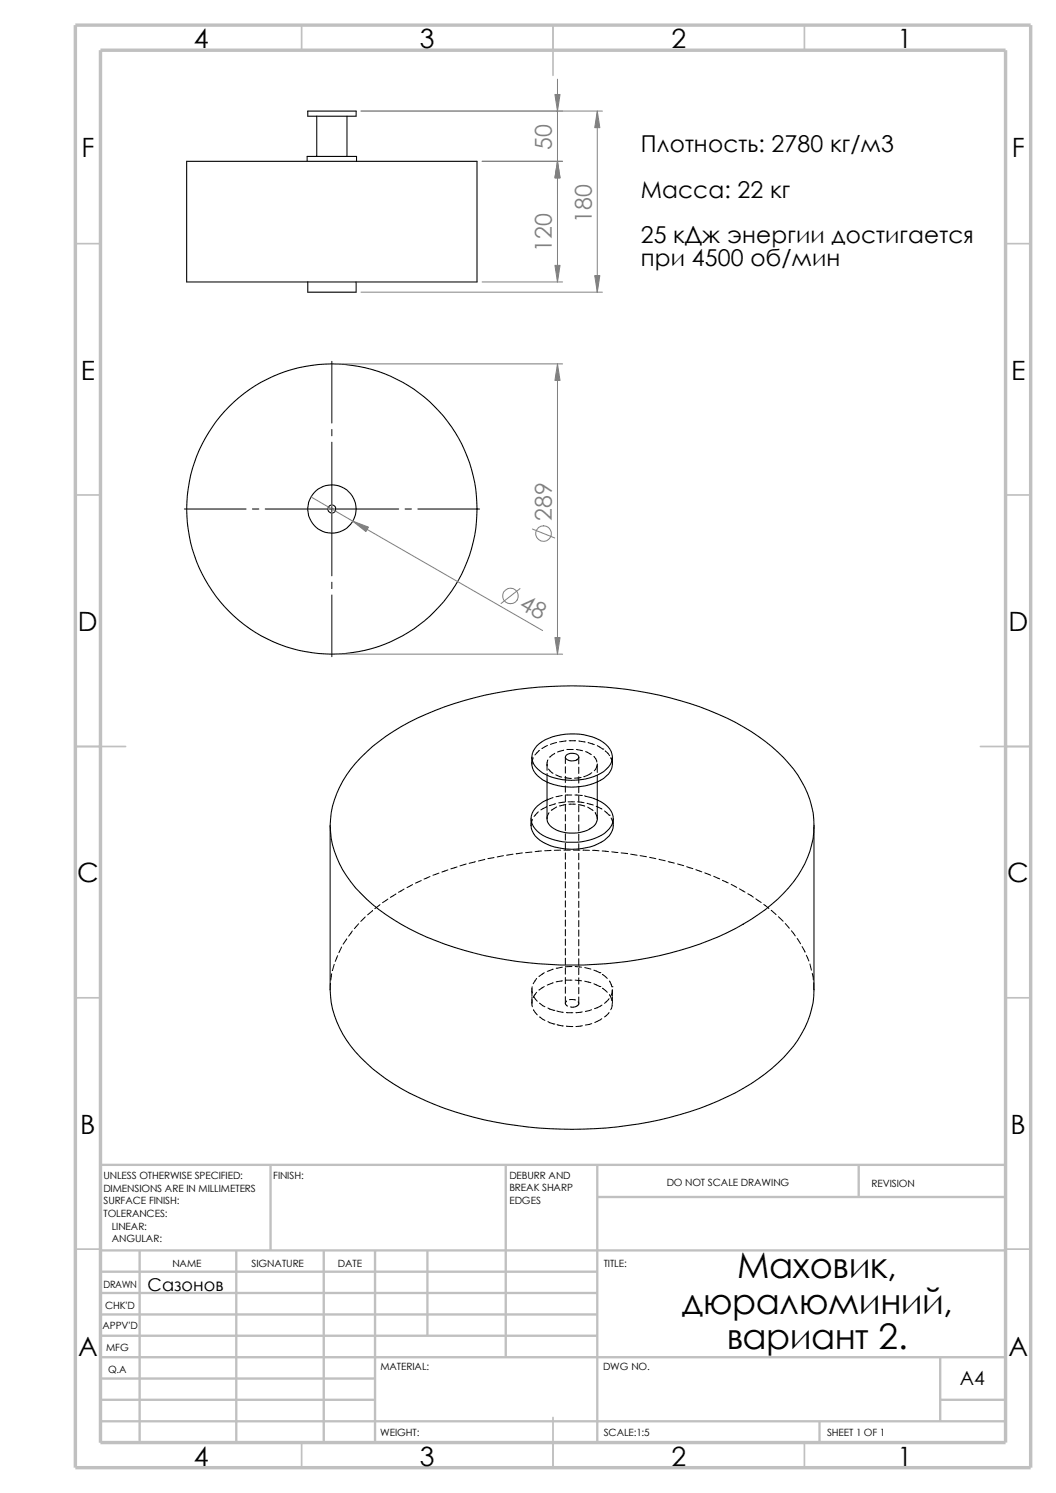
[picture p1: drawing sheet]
<svg xmlns="http://www.w3.org/2000/svg" width="210mm" height="297mm" viewBox="0 0 210 297" stroke-linecap="round" stroke-linejoin="round" font-family="sans-serif">
<g fill="none" stroke="#c0c0c0" stroke-width=".34">
<path d="M60 5v5M110 5v10M160 5v5M15 48.5h5M200 48.5h5M15 98.5h5M200 98.5h5M15 148.5h10M195 148.5h10M15 198.5h5M200 198.5h5M15 248.5h5"/>
<path d="M200 248.5h5M60 287v5M110 282v10M160 287v5"/>
</g>
<g fill="none" stroke="#c0c0c0" stroke-width=".47">
<path d="M53.8 231.7v17.1M100.6 231.7v38.3M118.8 231.7v55.3M118.8 238.1h81.2M170.8 231.7v6.4M200 231.7h-180v55.3M20 248.8h180M20 257.2h98.8M20 253h98.8M27.8 248.8v38.2M47 248.8v38.2M64.4 248.8v38.2"/>
<path d="M74.6 248.8v38.2M85 248.8v16.9M20 265.7h98.8M20 261.5h98.8M20 278.5h54.6M20 274.2h54.6M20 270h180M187 278.5h13M187 270v12.7M20 282.7h180M163 282.7v4.3"/>
</g>
<path d="M15 5h190v287h-190zM20 10h180v277h-180z" fill="none" stroke="#c0c0c0" stroke-width=".68" stroke-linecap="butt"/>
<g fill="none" stroke="#000" stroke-width=".21">
<path d="M37.1 32.1h57.8v24h-57.8zM61.1 32.1v-1h9.8v1M61.2 22.1h9.6v1h-9.6zM63 23.1v8M69 23.1v8M61.2 56.1v2h9.6v-2M71.8 150.7a44.4 44.4 0 0 1 18.6-10.7 79.1 79.1 0 0 1 50.6 1.3 39.3 39.3 0 0 1 16.8 11.7 17.7 17.7 0 0 1 3.3 16.3 25 25 0 0 1-10.3 12.6 60.2 60.2 0 0 1-26 9.4 76.2 76.2 0 0 1-41.7-5.7 33.5 33.5 0 0 1-14.9-12.5 17.4 17.4 0 0 1 1.6-20.1zM105.8 150.6a4.1 4.1 0 0 0 2.1 4.6 12.4 12.4 0 0 0 12.2-.3 4 4 0 0 0 1.7-4.3M106.8 148.4a10.7 10.7 0 0 1 8.5-2.4 8.4 8.4 0 0 1 6 3 2.94 2.94 0 0 1-.7 4 11.5 11.5 0 0 1-10.4 1.7 6.1 6.1 0 0 1-4.3-3.2 3 3 0 0 1 .9-3.1zM108.8 159.1a4.3 4.3 0 0 0-3.1 4.3 5.3 5.3 0 0 0 3.7 3.4 11.9 11.9 0 0 0 11.3-1.4 3.2 3.2 0 0 0-.5-5.5l-1.4-.8M108.8 155.6v7.3a3 3 0 0 0 2.6 2.5 6.8 6.8 0 0 0 7.1-1.5l.3-.8v-7.5M112.6 150.2a1.76 1.76 0 0 1 2.5 .3 1.11 1.11 0 0 1-1.4 .9l-.4-.1a.87 .87 0 0 1-.8-.8z"/>
<path d="M65.7 164.2v32.7a20.4 20.4 0 0 0 7.2 14.6 47.1 47.1 0 0 0 19.4 10.2 80 80 0 0 0 46.8-1.2 44.4 44.4 0 0 0 16.7-10.1 19.7 19.7 0 0 0 6.1-13.5v-32.7M105.6 162.9a4.4 4.4 0 0 0 3.1 5 12.7 12.7 0 0 0 11.5-.7 4.2 4.2 0 0 0 1.8-4.3"/>
<circle cx="66" cy="101.3" r="28.9"/>
<circle cx="66" cy="101.3" r=".79"/>
<circle cx="66" cy="101.3" r="4.8"/>
</g>
<g fill="none" stroke="#000" stroke-width=".2">
<path d="M66 71.9v12.3M66 85.4v1.3M66 88v12.2M36.7 101.3h12.2M50.2 101.3h1.3M52.7 101.3h12.3M65.5 101.3h1M66 100.8v1M66 102.3v12.3M66 115.8v1.3M66 118.4v12.2M67 101.3h12.3"/>
<path d="M80.6 101.3h1.2M83.1 101.3h12.3M106 150.7l-.2 1.3M107.2 149.3l-.8 .9M108.8 153.9v1.7M108.8 152.2v.2M108.9 148.3l-1.1 .6M109 151.2l-.2 .6v1.4M109.1 153l.9 .8M110 158.7l-1.2 .4M110.3 149.9l-1 .7M110.5 159.9l-1.2 .4"/>
<path d="M110.5 154.1l1.2 .5M110.7 147.7l-1.2 .4M111.8 158.2l-1.2 .3M112.1 149.2l-1.2 .4M112.4 159.6l-1.3 .1M112.4 154.7l1.2 .2M112.4 158.2h1.3M112.4 150.6v1.3M112.4 152.5v1.3M112.4 154.4v1.3M112.4 156.3v1.3M112.4 158.2v1.3"/>
<path d="M112.6 147.4l-1.3 .2M112.7 149.1h1.3M113 159.5h1.3M113.2 160h1.2M113.2 147.4h1.3M114.3 158.2h1.3M114.6 149.1l1.3 .3M114.9 159.5l1.3 .2M115.1 147.4l1.3 .2M115.1 150.6v1.4M115.1 152.6v1.3M115.1 154.5v1.3"/>
<path d="M115.1 156.4v1.3M115.1 158.3v1.3M115.5 154.6l-1.2 .2M115.6 158.2h.1M116.1 154.5h.1M116.2 158.3l1.3 .4M116.5 149.5l1.1 .6M116.8 159.8l1.2 .3M117 147.7l1.2 .4M117.6 158.7l1.2 .4M117.7 153.7l-1.5 .8M118.1 150.5l.4 .5 .2 .6"/>
<path d="M118.7 152.2l-.2 .8-.3 .3M118.8 148.3l1.1 .7M118.8 152v1.7M118.8 154.3v1.3M119.9 149h.1M120.4 149.4l.8 .9M121.5 150.7v.2M121.5 150.9h.1M121.5 150.9l.3 1.1M75.6 180l-1.1 .8M77.1 178.9l-1 .7M78.7 177.8l-1.1 .7"/>
<path d="M80.3 176.9l-1.1 .6M82 176l-1.1 .6M83.8 175.2l-1.2 .5M85.5 174.4l-1.2 .5M87.3 173.7l-1.2 .4M89.1 173.1l-1.2 .4M90.9 172.5l-1.2 .3M92.7 171.9l-1.2 .4M94.5 171.4l-1.2 .3M96.4 170.9l-1.2 .4M98.3 170.6l-1.3 .2M100.1 170.2l-1.2 .3"/>
<path d="M102 169.9l-1.2 .2M103.9 169.7l-1.2 .1M105.8 169.5l-1.3 .1M105.9 163l-.3 1.2M107.1 161.5l-.9 .9M107.7 169.3l-1.3 .1M108.7 160.5l-1.1 .6M109.2 161.7l-.3 .6-.1 .6M109.6 169.2h-1.3M110.7 160.5l-1.1 .7M111.5 169.1l-1.3 .1M112.1 169.1h1.3"/>
<path d="M112.4 160.1v1.3M112.4 162.1v1.2M112.4 164v1.2M112.4 165.9v1.2M112.4 167.8v1.2M112.4 169.7v1.2M112.4 171.6v1.2M112.4 173.5v1.3M112.4 175.4v1.3M112.4 177.3v1.3M112.4 179.2v1.3M112.5 160l-1.2 .3"/>
<path d="M114 169.1h1.3M115.1 160.1l1.2 .3M115.1 160.2v1.3M115.1 162.1v1.3M115.1 164v1.3M115.1 165.9v1.3M115.1 167.9v1.2M115.1 169.8v1.2M115.1 171.7v1.2M115.1 173.6v1.2M115.1 175.5v1.2M115.1 177.4v1.2"/>
<path d="M115.1 179.3v1.3M116 169.1l1.2 .1M116.9 160.6l1 .6M117.9 169.2h1.2M118.4 161.7l.4 1.2M118.6 160.4l1.1 .6M119.8 169.3l1.2 .1M120.2 161.3l1 .9M121.2 162.2h.1M121.5 162.7l.4 1.2M121.7 169.5l1.2 .1M123.5 169.7l1.3 .1"/>
<path d="M125.4 169.9l1.3 .2M127.3 170.2l1.3 .2M129.2 170.6l1.2 .2M131.1 170.9l1.2 .3M132.9 171.4l1.2 .3M134.7 171.9l1.3 .3M136.6 172.4l1.2 .4M138.4 173l1.2 .4M140.2 173.7l1.2 .4M141.9 174.3l1.2 .5M143.7 175.1l1.1 .5M145.4 175.9l1.1 .6"/>
<path d="M147.1 176.8l1.1 .7M148.7 177.8l1.1 .7M150.3 178.8l1.1 .7M151.9 179.9l1 .8M65.7 195.6v1.3M66 193.7l-.2 1.3M66.5 191.9l-.4 1.2M67.1 190.1l-.4 1.2M67.9 188.4l-.5 1.1M69 186.8l-.8 1M70.1 185.2l-.8 1M71.3 183.8l-.8 .9"/>
<path d="M72.6 182.4l-.8 .9M74.1 181.1l-1 .9M105.8 198.3l.1 2M105.8 197.2l.1 .4M105.8 196.3v1.9M105.8 199v.4M106.1 198.2l.7 1M106.7 197.4l-.7 1M106.7 194.6l-.7 1.1M107.3 199.6l1.1 .7M108.2 196.3l-1 .6M108.2 193.5l-1 .7"/>
<path d="M110 195.5l-1.2 .5M110 192.8l-1.2 .5M111.8 195.1l-1.2 .2M111.8 192.4l-1.2 .2M112.4 199.6l.5 .6M112.4 181.1v1.3M112.4 183v1.3M112.4 184.9v1.3M112.4 186.8v1.3M112.4 188.7v1.3M112.4 190.6v1.3M112.4 192.5v1.3"/>
<path d="M112.4 194.4v1.3M112.4 196.3v1.3M112.4 198.2v1.4M112.6 199.1l-.2 .5M113.2 198.9h1.3M113.7 195h-1.2M113.7 192.3h-1.2M114.4 195l1.3 .1M114.4 192.3l1.3 .1M115 199.3h.1M115 199.3l.1 .3M115.1 198.3v1.5l-.2 .2-.8 .4-.6-.1"/>
<path d="M115.1 181.2v1.3M115.1 183.1v1.3M115.1 185v1.3M115.1 186.9v1.3M115.1 188.8v1.3M115.1 190.7v1.3M115.1 192.6v1.3M115.1 194.5v1.3M115.1 196.4v1.3M116.3 195.2l1.2 .3M116.3 192.5l1.2 .3M118.1 195.7l1.2 .6"/>
<path d="M118.1 193l1.2 .5M119.3 196.3h.1M119.3 193.5h.1M119.7 199.9l-1.5 .8M119.8 196.6l1 .8M119.8 193.8l1 .8M121.1 198.7l-.9 .9M121.2 197.9l.5 1.1M121.2 195.2l.5 1.1M121.7 196.3h.1M121.7 199v.1M121.8 196.9l-.3 1.3"/>
<path d="M121.8 199.6l-.3 1.3M121.8 196.9v1.3M121.8 198.3v1.3M153.4 181.1l.9 .8M154.8 182.4l.9 .9M156.2 183.7l.8 1M157.4 185.2l.8 1M158.5 186.7l.7 1M159.5 188.3l.6 1.1M160.4 190l.5 1.2M161.1 191.8l.3 1.2M161.5 193.6l.3 1.3"/>
<path d="M161.8 195.5l.1 1.4M106.1 200.9l.7 1M107.3 202.3l1.1 .7M109 203.2l1.2 .5M109 200.5l1.2 .5M110.2 203.7h.1M110.2 201h.1M110.7 201.1l1.3 .3M110.8 203.8l1.2 .3M112.6 204.1l1.3 .1M112.6 201.4l1.3 .1M115.8 201.3l-1.2 .2"/>
<path d="M115.8 204l-1.2 .2M117.6 200.9l-1.2 .3M117.7 203.6l-1.3 .3M119.7 202.6l-1.4 .8M121.1 201.4l-.9 .9"/>
</g>
<g fill="none" stroke="#808080" stroke-width=".2">
<path d="M110.9 15.7v40.4M71.8 22.1h48M95.9 32.1h16M118.8 22.1v36M71.8 58.1h48M95.9 56.1h16M67 72.4h44.9M110.9 72.4v57.7M61.8 98.8l46.1 26.6M103.4 117.1l-3.7 3M105.9 105.2l4.4 1.8M67 130.1h44.9"/>
<circle cx="101.5" cy="118.6" r="1.56"/>
<circle cx="108.1" cy="106.2" r="1.55"/>
</g>
<g fill="#808080" stroke="#808080" stroke-width=".2">
<path d="M110.4 126.8h1l-.5 3.3z"/>
<path d="M110.9 72.4l.5 3.3h-1z"/>
<path d="M70.1 103.7l3.2 1.2-.5 .8z"/>
<path d="M118.8 22.1l.5 3.3h-1z"/>
<path d="M118.3 54.8h1l-.5 3.3z"/>
<path d="M110.4 18.8h1l-.5 3.3z"/>
<path d="M110.9 32.1l.5 3.3h-1z"/>
<path d="M110.4 52.8h1l-.5 3.3z"/>
</g>
<g font-size="7">
<text x="146.6" y="254.3">Маховик,</text>
<text x="135.6" y="261.4">дюралюминий,</text>
<text x="144.5" y="268.4">вариант 2.</text>
</g>
<g font-size="5.3">
<text x="38.5" y="9.6">4</text>
<text x="83.5" y="9.6">3</text>
<text x="133.5" y="9.6">2</text>
<text x="178.5" y="9.6">1</text>
<text x="16.2" y="31.3">F</text>
<text x="201.2" y="31.3">F</text>
<text x="16" y="75.6">E</text>
<text x="201.1" y="75.6">E</text>
<text x="15.5" y="125.6">D</text>
<text x="200.6" y="125.6">D</text>
<text x="15.3" y="175.6">C</text>
<text x="200.3" y="175.6">C</text>
<text x="16" y="225.6">B</text>
<text x="201" y="225.6">B</text>
<text x="15.5" y="269.8">A</text>
<text x="200.5" y="269.8">A</text>
<text x="38.5" y="291.6">4</text>
<text x="83.5" y="291.6">3</text>
<text x="133.5" y="291.6">2</text>
<text x="178.5" y="291.6">1</text>
</g>
<g font-size="4.6" fill="#808080">
<text x="109.8" y="29.9" transform="rotate(-90 109.8 29.9)">50</text>
<text x="117.7" y="44.3" transform="rotate(-90 117.7 44.3)">180</text>
<text x="109.8" y="50.1" transform="rotate(-90 109.8 50.1)">120</text>
<text x="109.7" y="103.6" transform="rotate(-90 109.7 103.6)">289</text>
<text x="103.1" y="120.9" transform="rotate(30 103.1 120.9)">48</text>
</g>
<g font-size="4.6">
<text x="127.4" y="30.3">Плотность: 2780 кг/м3</text>
<text x="127.4" y="39.4">Масса: 22 кг</text>
<text x="127.4" y="48.4">25 кДж энергии достигается</text>
<text x="127.4" y="53">при 4500 об/мин</text>
</g>
<text font-size="3.9" x="190.9" y="275.5">A4</text>
<text font-size="3.5" x="29.3" y="256.8">Сазонов</text>
<g font-size="2">
<text x="20.6" y="234.6">UNLESS OTHERWISE SPECIFIED:</text>
<text x="20.6" y="237.1">DIMENSIONS ARE IN MILLIMETERS</text>
<text x="20.6" y="239.6">SURFACE FINISH:</text>
<text x="54.4" y="234.6">FINISH:</text>
<text x="101.3" y="234.5">DEBURR AND</text>
<text x="101.3" y="237">BREAK SHARP</text>
<text x="101.3" y="239.5">EDGES</text>
<text x="132.6" y="236">DO NOT SCALE DRAWING</text>
<text x="173.3" y="236.2">REVISION</text>
<text x="20.6" y="242.1">TOLERANCES:</text>
<text x="22.2" y="244.6">LINEAR:</text>
<text x="22.2" y="247.1">ANGULAR:</text>
<text x="50" y="252">SIGNATURE</text>
<text x="67.2" y="252">DATE</text>
<text x="120.1" y="252">TITLE:</text>
<text x="20.6" y="256.2">DRAWN</text>
<text x="34.3" y="252.1">NAME</text>
<text x="20.9" y="260.4">CHK'D</text>
<text x="20.4" y="264.5">APPV'D</text>
<text x="21.1" y="268.8">MFG</text>
<text x="21.5" y="273.1">Q.A</text>
<text x="75.6" y="272.5">MATERIAL:</text>
<text x="119.9" y="272.5">DWG NO.</text>
<text x="75.6" y="285.6">WEIGHT:</text>
<text x="120.1" y="285.6">SCALE:1:5</text>
<text x="164.5" y="285.6">SHEET 1 OF 1</text>
</g>
</svg>
